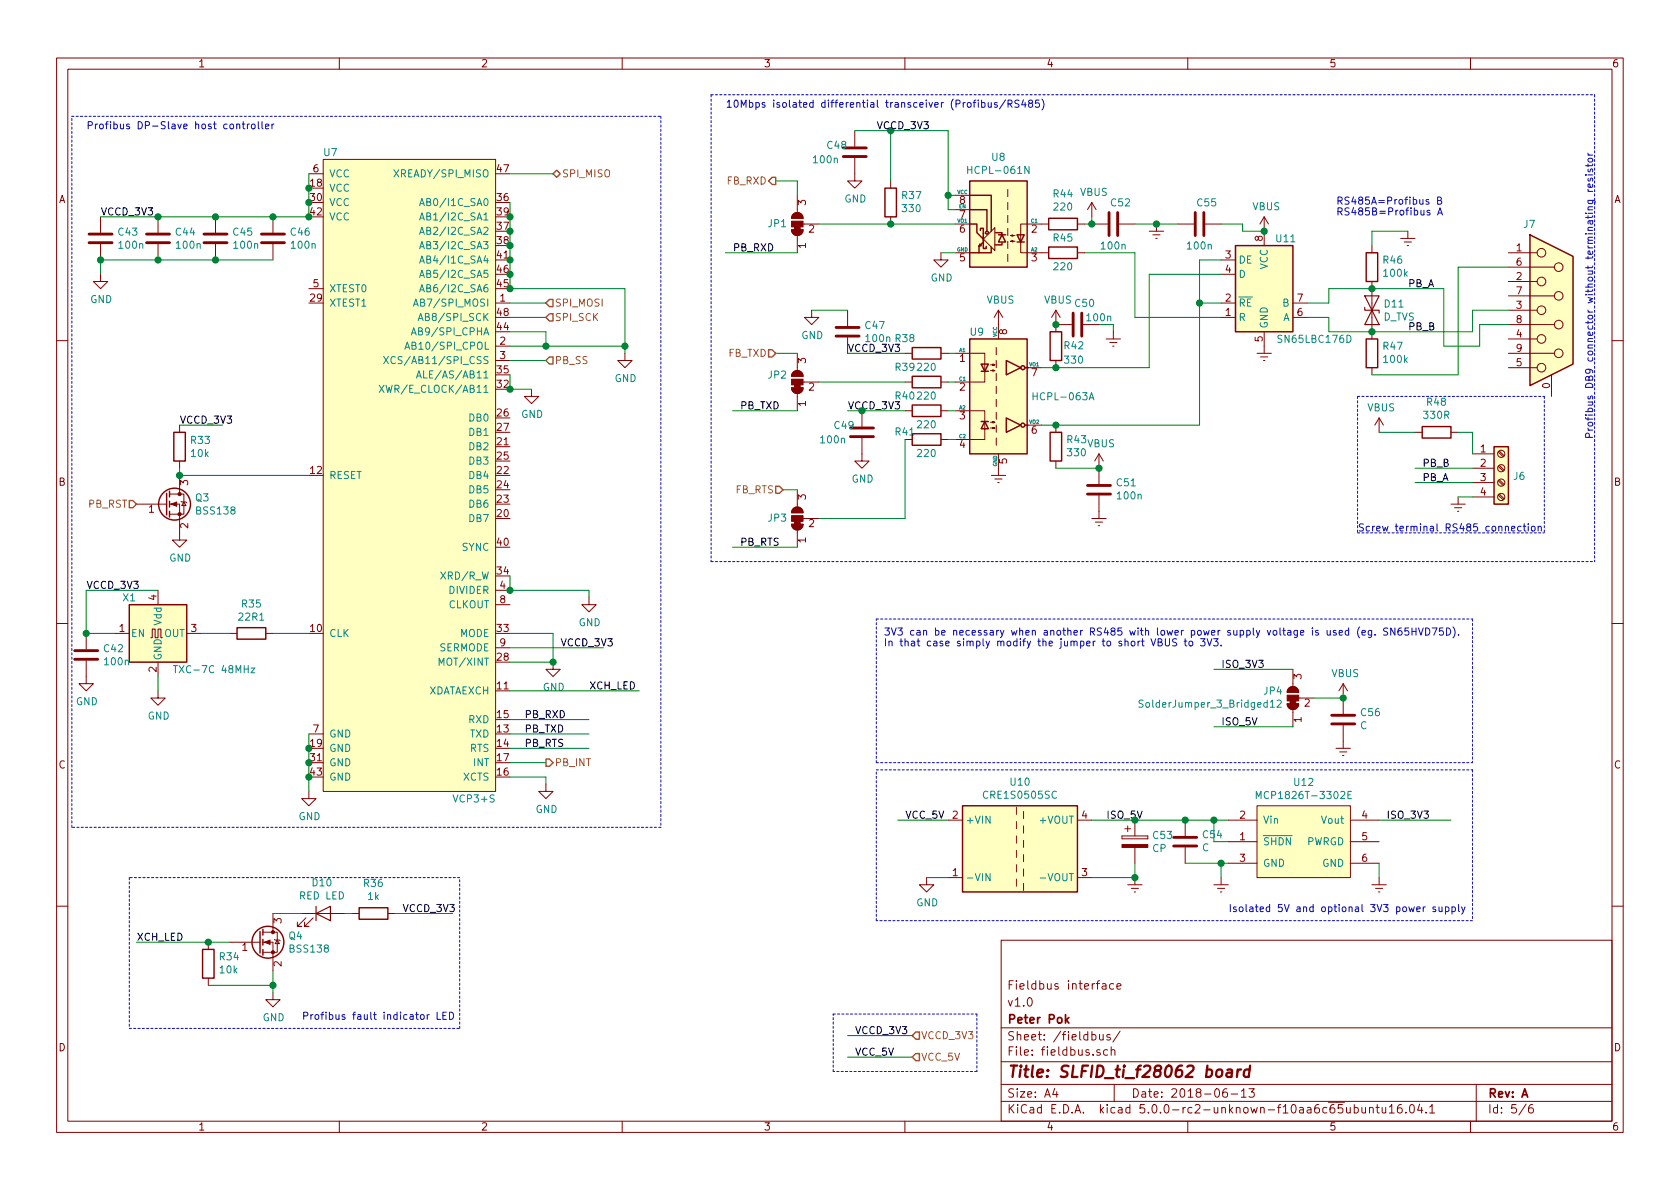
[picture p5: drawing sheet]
EESchema Schematic File Version 4
LIBS:slfid_ti_f28062-cache
EELAYER 26 0
EELAYER END
$Descr A4 11693 8268
encoding utf-8
Sheet 5 6
Title "SLFID_ti_f28062 board"
Date "2018-06-13"
Rev "A"
Comp "Peter Pok"
Comment1 "v1.0"
Comment2 "Fieldbus interface"
Comment3 ""
Comment4 ""
$EndDescr
$Comp
L slfid:VCP3+S U7
U 1 1
P 2700 1800
F 0 "U7" H 2300 2550 50  0000 C CNN
F 1 "VCP3+S" H 3300 -1950 50  0000 C CNN
F 2 "" H 2700 1800 50  0001 C CNN
F 3 "https://procentec.com/media/2221/vpc3pluss_user-manual.pdf" H 2700 1800 50  0001 C CNN
	1    2700 1800
	1    0    0    -1  
$EndComp
$Comp
L Isolator:HCPL-063A U9
U 1 1
P 6950 2750
F 0 "U9" H 6800 3200 50  0000 C CNN
F 1 "HCPL-063A" H 7400 2750 50  0000 C CNN
F 2 "Package_SO:SOIC-8_3.9x4.9mm_P1.27mm" H 6950 2050 50  0001 C CNN
F 3 "http://docs.avagotech.com/docs/AV02-0391EN" H 6100 3350 50  0001 C CNN
	1    6950 2750
	1    0    0    -1  
$EndComp
$Comp
L Isolator:HCPL-061N U8
U 1 1
P 6950 1550
F 0 "U8" H 6950 2017 50  0000 C CNN
F 1 "HCPL-061N" H 6950 1926 50  0000 C CNN
F 2 "Package_SO:SOIC-8_3.9x4.9mm_P1.27mm" H 6950 1050 50  0001 C CNN
F 3 "http://docs.avagotech.com/docs/AV02-0391EN" H 6100 2150 50  0001 C CNN
	1    6950 1550
	-1   0    0    -1  
$EndComp
$Comp
L Interface_UART:SN65LBC176D U11
U 1 1
P 8800 2000
F 0 "U11" H 8950 2350 50  0000 C CNN
F 1 "SN65LBC176D" H 9150 1650 50  0000 C CNN
F 2 "Package_SO:SOIC-8_3.9x4.9mm_P1.27mm" H 8800 1500 50  0001 C CNN
F 3 "http://www.ti.com/lit/ds/symlink/sn75lbc176.pdf" H 10400 1800 50  0001 C CNN
	1    8800 2000
	1    0    0    -1  
$EndComp
$Comp
L Jumper:SolderJumper_3_Bridged12 JP1
U 1 1
P 5550 1550
F 0 "JP1" V 5550 1618 50  0000 L CNN
F 1 "SolderJumper_3_Bridged12" V 5505 1618 50  0001 L CNN
F 2 "" H 5550 1550 50  0001 C CNN
F 3 "~" H 5550 1550 50  0001 C CNN
	1    5550 1550
	0    -1   -1   0   
$EndComp
$Comp
L Jumper:SolderJumper_3_Bridged12 JP2
U 1 1
P 5550 2650
F 0 "JP2" V 5596 2718 50  0000 L CNN
F 1 "SolderJumper_3_Bridged12" V 5250 2450 50  0001 L CNN
F 2 "" H 5550 2650 50  0001 C CNN
F 3 "~" H 5550 2650 50  0001 C CNN
	1    5550 2650
	0    -1   -1   0   
$EndComp
$Comp
L Jumper:SolderJumper_3_Bridged12 JP3
U 1 1
P 5550 3600
F 0 "JP3" V 5550 3668 50  0000 L CNN
F 1 "SolderJumper_3_Bridged12" V 5505 3668 50  0001 L CNN
F 2 "" H 5550 3600 50  0001 C CNN
F 3 "~" H 5550 3600 50  0001 C CNN
	1    5550 3600
	0    -1   -1   0   
$EndComp
Text Notes 5050 750  0    50   ~ 0
10Mbps isolated differential transceiver (Profibus/RS485)
$Comp
L Regulator_Switching:CRE1S0505SC U10
U 1 1
P 7100 5900
F 0 "U10" H 7100 6367 50  0000 C CNN
F 1 "CRE1S0505SC" H 7100 6276 50  0000 C CNN
F 2 "Converter_DCDC:Converter_DCDC_muRata_CRE1xxxxxxSC_THT" H 7100 5500 50  0001 C CNN
F 3 "http://power.murata.com/datasheet?/data/power/ncl/kdc_cre1.pdf" H 7100 5400 50  0001 C CNN
	1    7100 5900
	1    0    0    -1  
$EndComp
$Comp
L Oscillator:TXC-7C X1
U 1 1
P 1100 4400
F 0 "X1" H 850 4650 50  0000 L CNN
F 1 "TXC-7C 48MHz" H 1200 4150 50  0000 L CNN
F 2 "Oscillator:Oscillator_SMD_TXC_7C-4Pin_5.0x3.2mm" H 1800 4050 50  0001 C CNN
F 3 "http://www.txccorp.com/download/products/osc/7C_o.pdf" H 1000 4400 50  0001 C CNN
	1    1100 4400
	1    0    0    -1  
$EndComp
$Comp
L Device:R R35
U 1 1
P 1750 4400
F 0 "R35" V 1543 4400 50  0000 C CNN
F 1 "22R1" V 1634 4400 50  0000 C CNN
F 2 "" V 1680 4400 50  0001 C CNN
F 3 "~" H 1750 4400 50  0001 C CNN
	1    1750 4400
	0    1    1    0   
$EndComp
$Comp
L Device:C C42
U 1 1
P 600 4550
F 0 "C42" H 715 4596 50  0000 L CNN
F 1 "100n" H 715 4505 50  0000 L CNN
F 2 "" H 638 4400 50  0001 C CNN
F 3 "~" H 600 4550 50  0001 C CNN
	1    600  4550
	1    0    0    -1  
$EndComp
$Comp
L power:GND #PWR046
U 1 1
P 1100 4800
F 0 "#PWR046" H 1100 4550 50  0001 C CNN
F 1 "GND" H 1105 4627 50  0000 C CNN
F 2 "" H 1100 4800 50  0001 C CNN
F 3 "" H 1100 4800 50  0001 C CNN
	1    1100 4800
	1    0    0    -1  
$EndComp
$Comp
L power:GND #PWR049
U 1 1
P 2150 5500
F 0 "#PWR049" H 2150 5250 50  0001 C CNN
F 1 "GND" H 2155 5327 50  0000 C CNN
F 2 "" H 2150 5500 50  0001 C CNN
F 3 "" H 2150 5500 50  0001 C CNN
	1    2150 5500
	1    0    0    -1  
$EndComp
Text HLabel 6350 7200 2    50   Input ~ 0
VCCD_3V3
Text HLabel 6350 7350 2    50   Input ~ 0
VCC_5V
Wire Wire Line
	6350 7200 5900 7200
Wire Wire Line
	6350 7350 5900 7350
Text Label 5950 7200 0    50   ~ 0
VCCD_3V3
Text Label 5950 7350 0    50   ~ 0
VCC_5V
$Comp
L Transistor_FET:BSS138 Q3
U 1 1
P 1150 3500
F 0 "Q3" H 1355 3546 50  0000 L CNN
F 1 "BSS138" H 1355 3455 50  0000 L CNN
F 2 "Package_TO_SOT_SMD:SOT-23" H 1350 3425 50  0001 L CIN
F 3 "https://www.fairchildsemi.com/datasheets/BS/BSS138.pdf" H 1150 3500 50  0001 L CNN
	1    1150 3500
	1    0    0    -1  
$EndComp
$Comp
L Device:R R33
U 1 1
P 1250 3100
F 0 "R33" H 1320 3146 50  0000 L CNN
F 1 "10k" H 1320 3055 50  0000 L CNN
F 2 "" V 1180 3100 50  0001 C CNN
F 3 "~" H 1250 3100 50  0001 C CNN
	1    1250 3100
	1    0    0    -1  
$EndComp
$Comp
L Device:C C46
U 1 1
P 1900 1650
F 0 "C46" H 2015 1696 50  0000 L CNN
F 1 "100n" H 2015 1605 50  0000 L CNN
F 2 "" H 1938 1500 50  0001 C CNN
F 3 "~" H 1900 1650 50  0001 C CNN
	1    1900 1650
	1    0    0    -1  
$EndComp
$Comp
L Device:C C45
U 1 1
P 1500 1650
F 0 "C45" H 1615 1696 50  0000 L CNN
F 1 "100n" H 1615 1605 50  0000 L CNN
F 2 "" H 1538 1500 50  0001 C CNN
F 3 "~" H 1500 1650 50  0001 C CNN
	1    1500 1650
	1    0    0    -1  
$EndComp
$Comp
L Device:C C44
U 1 1
P 1100 1650
F 0 "C44" H 1215 1696 50  0000 L CNN
F 1 "100n" H 1215 1605 50  0000 L CNN
F 2 "" H 1138 1500 50  0001 C CNN
F 3 "~" H 1100 1650 50  0001 C CNN
	1    1100 1650
	1    0    0    -1  
$EndComp
$Comp
L Device:C C43
U 1 1
P 700 1650
F 0 "C43" H 815 1696 50  0000 L CNN
F 1 "100n" H 815 1605 50  0000 L CNN
F 2 "" H 738 1500 50  0001 C CNN
F 3 "~" H 700 1650 50  0001 C CNN
	1    700  1650
	1    0    0    -1  
$EndComp
Wire Wire Line
	2150 1200 2150 1300
Connection ~ 2150 1300
Wire Wire Line
	2150 1300 2150 1400
Connection ~ 2150 1400
Wire Wire Line
	2150 1400 2150 1500
Wire Wire Line
	1500 1500 1900 1500
Wire Wire Line
	1500 1800 1900 1800
Connection ~ 1500 1500
Connection ~ 1500 1800
Wire Wire Line
	1100 1800 1500 1800
Wire Wire Line
	1100 1500 1500 1500
Connection ~ 1100 1500
Connection ~ 1100 1800
Wire Wire Line
	700  1800 1100 1800
Wire Wire Line
	700  1500 1100 1500
Wire Wire Line
	1900 1500 2150 1500
Connection ~ 1900 1500
Connection ~ 2150 1500
Wire Wire Line
	700  1800 700  1900
Connection ~ 700  1800
Text Label 700  1500 0    50   ~ 0
VCCD_3V3
$Comp
L power:GND #PWR045
U 1 1
P 700 1900
F 0 "#PWR045" H 700 1650 50  0001 C CNN
F 1 "GND" H 705 1727 50  0000 C CNN
F 2 "" H 700 1900 50  0001 C CNN
F 3 "" H 700 1900 50  0001 C CNN
	1    700  1900
	1    0    0    -1  
$EndComp
$Comp
L power:GND #PWR047
U 1 1
P 1250 3700
F 0 "#PWR047" H 1250 3450 50  0001 C CNN
F 1 "GND" H 1255 3527 50  0000 C CNN
F 2 "" H 1250 3700 50  0001 C CNN
F 3 "" H 1250 3700 50  0001 C CNN
	1    1250 3700
	1    0    0    -1  
$EndComp
Wire Wire Line
	1250 3250 1250 3300
Wire Wire Line
	1250 2950 1550 2950
Text Label 1250 2950 0    50   ~ 0
VCCD_3V3
Text HLabel 950  3500 0    50   Input ~ 0
PB_RST
Wire Wire Line
	600  4400 800  4400
Wire Wire Line
	600  4400 600  4100
Wire Wire Line
	600  4100 1100 4100
Connection ~ 600  4400
Wire Wire Line
	1100 4700 1100 4800
Text Label 600  4100 0    50   ~ 0
VCCD_3V3
$Comp
L power:GND #PWR044
U 1 1
P 600 4700
F 0 "#PWR044" H 600 4450 50  0001 C CNN
F 1 "GND" H 605 4527 50  0000 C CNN
F 2 "" H 600 4700 50  0001 C CNN
F 3 "" H 600 4700 50  0001 C CNN
	1    600  4700
	1    0    0    -1  
$EndComp
Wire Wire Line
	1400 4400 1600 4400
Wire Wire Line
	1900 4400 2150 4400
Wire Wire Line
	1250 3300 2150 3300
Connection ~ 1250 3300
Wire Wire Line
	2150 5100 2150 5200
Connection ~ 2150 5200
Wire Wire Line
	2150 5200 2150 5300
Connection ~ 2150 5300
Wire Wire Line
	2150 5300 2150 5400
Connection ~ 2150 5400
Wire Wire Line
	2150 5400 2150 5500
Wire Wire Line
	6650 1350 6600 1350
Wire Wire Line
	6600 1350 6600 900 
$Comp
L Device:C C48
U 1 1
P 5950 1050
F 0 "C48" H 5750 1100 50  0000 L CNN
F 1 "100n" H 5650 1000 50  0000 L CNN
F 2 "" H 5988 900 50  0001 C CNN
F 3 "~" H 5950 1050 50  0001 C CNN
	1    5950 1050
	1    0    0    -1  
$EndComp
$Comp
L Device:R R37
U 1 1
P 6200 1400
F 0 "R37" H 6130 1354 50  0000 R CNN
F 1 "330" H 6130 1445 50  0000 R CNN
F 2 "" V 6130 1400 50  0001 C CNN
F 3 "~" H 6200 1400 50  0001 C CNN
	1    6200 1400
	-1   0    0    1   
$EndComp
$Comp
L power:GND #PWR059
U 1 1
P 6550 1750
F 0 "#PWR059" H 6550 1500 50  0001 C CNN
F 1 "GND" H 6555 1577 50  0000 C CNN
F 2 "" H 6550 1750 50  0001 C CNN
F 3 "" H 6550 1750 50  0001 C CNN
	1    6550 1750
	1    0    0    -1  
$EndComp
Wire Wire Line
	6650 1550 6200 1550
Wire Wire Line
	6200 1250 6200 900 
Wire Wire Line
	6200 900  6600 900 
Wire Wire Line
	6650 1450 6600 1450
Wire Wire Line
	6600 1450 6600 1350
Connection ~ 6600 1350
Wire Wire Line
	6550 1750 6650 1750
Wire Wire Line
	5950 900  6200 900 
Connection ~ 6200 900 
Text Label 6100 900  0    50   ~ 0
VCCD_3V3
$Comp
L power:GND #PWR056
U 1 1
P 5950 1200
F 0 "#PWR056" H 5950 950 50  0001 C CNN
F 1 "GND" H 5955 1027 50  0000 C CNN
F 2 "" H 5950 1200 50  0001 C CNN
F 3 "" H 5950 1200 50  0001 C CNN
	1    5950 1200
	1    0    0    -1  
$EndComp
Wire Wire Line
	6200 1550 5700 1550
Connection ~ 6200 1550
Wire Wire Line
	8500 2200 7900 2200
$Comp
L power:GND #PWR058
U 1 1
P 6450 6100
F 0 "#PWR058" H 6450 5850 50  0001 C CNN
F 1 "GND" H 6455 5927 50  0000 C CNN
F 2 "" H 6450 6100 50  0001 C CNN
F 3 "" H 6450 6100 50  0001 C CNN
	1    6450 6100
	1    0    0    -1  
$EndComp
Wire Wire Line
	6450 6100 6600 6100
Wire Wire Line
	6600 5700 6250 5700
Text Label 6300 5700 0    50   ~ 0
VCC_5V
Wire Wire Line
	7600 6100 7900 6100
Text Label 7700 5700 0    50   ~ 0
ISO_5V
$Comp
L Device:R R41
U 1 1
P 6450 3050
F 0 "R41" V 6500 3200 50  0000 C CNN
F 1 "220" V 6350 3050 50  0000 C CNN
F 2 "" V 6380 3050 50  0001 C CNN
F 3 "~" H 6450 3050 50  0001 C CNN
	1    6450 3050
	0    -1   -1   0   
$EndComp
Wire Wire Line
	6600 2450 6650 2450
Wire Wire Line
	6600 2650 6650 2650
Wire Wire Line
	6600 2850 6650 2850
Wire Wire Line
	6600 3050 6650 3050
Wire Wire Line
	6300 3050 6300 3600
Wire Wire Line
	6300 3600 5700 3600
Wire Wire Line
	6300 2650 5700 2650
Wire Wire Line
	6300 2850 6000 2850
Wire Wire Line
	6300 2450 5900 2450
Text Label 5900 2450 0    50   ~ 0
VCCD_3V3
Text Label 5900 2850 0    50   ~ 0
VCCD_3V3
$Comp
L Device:C C49
U 1 1
P 6000 3000
F 0 "C49" H 5800 3050 50  0000 L CNN
F 1 "100n" H 5700 2950 50  0000 L CNN
F 2 "" H 6038 2850 50  0001 C CNN
F 3 "~" H 6000 3000 50  0001 C CNN
	1    6000 3000
	1    0    0    -1  
$EndComp
Connection ~ 6000 2850
Wire Wire Line
	6000 2850 5900 2850
$Comp
L power:GND #PWR057
U 1 1
P 6000 3150
F 0 "#PWR057" H 6000 2900 50  0001 C CNN
F 1 "GND" H 6005 2977 50  0000 C CNN
F 2 "" H 6000 3150 50  0001 C CNN
F 3 "" H 6000 3150 50  0001 C CNN
	1    6000 3150
	1    0    0    -1  
$EndComp
$Comp
L Device:C C47
U 1 1
P 5900 2300
F 0 "C47" H 6015 2346 50  0000 L CNN
F 1 "100n" H 6015 2255 50  0000 L CNN
F 2 "" H 5938 2150 50  0001 C CNN
F 3 "~" H 5900 2300 50  0001 C CNN
	1    5900 2300
	1    0    0    -1  
$EndComp
$Comp
L power:GND #PWR055
U 1 1
P 5650 2150
F 0 "#PWR055" H 5650 1900 50  0001 C CNN
F 1 "GND" H 5655 1977 50  0000 C CNN
F 2 "" H 5650 2150 50  0001 C CNN
F 3 "" H 5650 2150 50  0001 C CNN
	1    5650 2150
	1    0    0    -1  
$EndComp
Wire Wire Line
	5650 2150 5900 2150
Wire Wire Line
	8500 1800 8350 1800
Wire Wire Line
	8350 1800 8350 2100
Wire Wire Line
	8350 2100 8500 2100
Wire Wire Line
	8000 2550 8000 1900
Wire Wire Line
	8000 1900 8500 1900
Wire Wire Line
	8350 2100 8350 2950
Connection ~ 8350 2100
$Comp
L power:VBUS #PWR062
U 1 1
P 7350 2250
F 0 "#PWR062" H 7350 2100 50  0001 C CNN
F 1 "VBUS" H 7365 2423 50  0000 C CNN
F 2 "" H 7350 2250 50  0001 C CNN
F 3 "" H 7350 2250 50  0001 C CNN
	1    7350 2250
	1    0    0    -1  
$EndComp
$Comp
L power:VBUS #PWR072
U 1 1
P 9350 4850
F 0 "#PWR072" H 9350 4700 50  0001 C CNN
F 1 "VBUS" H 9365 5023 50  0000 C CNN
F 2 "" H 9350 4850 50  0001 C CNN
F 3 "" H 9350 4850 50  0001 C CNN
	1    9350 4850
	1    0    0    -1  
$EndComp
$Comp
L power:VBUS #PWR064
U 1 1
P 7650 3250
F 0 "#PWR064" H 7650 3100 50  0001 C CNN
F 1 "VBUS" H 7665 3423 50  0000 C CNN
F 2 "" H 7650 3250 50  0001 C CNN
F 3 "" H 7650 3250 50  0001 C CNN
	1    7650 3250
	1    0    0    -1  
$EndComp
$Comp
L power:VBUS #PWR063
U 1 1
P 7600 1500
F 0 "#PWR063" H 7600 1350 50  0001 C CNN
F 1 "VBUS" H 7615 1673 50  0000 C CNN
F 2 "" H 7600 1500 50  0001 C CNN
F 3 "" H 7600 1500 50  0001 C CNN
	1    7600 1500
	1    0    0    -1  
$EndComp
Wire Wire Line
	7550 1550 7600 1550
Wire Wire Line
	7600 1550 7600 1500
$Comp
L Device:C C52
U 1 1
P 7750 1550
F 0 "C52" V 7600 1600 50  0000 C CNN
F 1 "100n" V 7900 1550 50  0000 C CNN
F 2 "" H 7788 1400 50  0001 C CNN
F 3 "~" H 7750 1550 50  0001 C CNN
	1    7750 1550
	0    1    1    0   
$EndComp
Connection ~ 7600 1550
Wire Wire Line
	7550 1750 7900 1750
Wire Wire Line
	7900 1750 7900 2200
Wire Wire Line
	7900 1550 8050 1550
Wire Wire Line
	7350 3250 7650 3250
$Comp
L Device:C C50
U 1 1
P 7500 2250
F 0 "C50" V 7350 2300 50  0000 C CNN
F 1 "100n" V 7450 2400 50  0000 C CNN
F 2 "" H 7538 2100 50  0001 C CNN
F 3 "~" H 7500 2250 50  0001 C CNN
	1    7500 2250
	0    1    1    0   
$EndComp
Wire Wire Line
	7650 2250 7750 2250
Wire Wire Line
	7750 2250 7750 2300
$Comp
L Device:C C51
U 1 1
P 7650 3400
F 0 "C51" H 7535 3354 50  0000 R CNN
F 1 "100n" H 7535 3445 50  0000 R CNN
F 2 "" H 7688 3250 50  0001 C CNN
F 3 "~" H 7650 3400 50  0001 C CNN
	1    7650 3400
	-1   0    0    1   
$EndComp
Connection ~ 7650 3250
$Comp
L power:Earth #PWR067
U 1 1
P 7900 6100
F 0 "#PWR067" H 7900 5850 50  0001 C CNN
F 1 "Earth" H 7900 5950 50  0001 C CNN
F 2 "" H 7900 6100 50  0001 C CNN
F 3 "~" H 7900 6100 50  0001 C CNN
	1    7900 6100
	1    0    0    -1  
$EndComp
$Comp
L power:Earth #PWR065
U 1 1
P 7650 3550
F 0 "#PWR065" H 7650 3300 50  0001 C CNN
F 1 "Earth" H 7650 3400 50  0001 C CNN
F 2 "" H 7650 3550 50  0001 C CNN
F 3 "~" H 7650 3550 50  0001 C CNN
	1    7650 3550
	1    0    0    -1  
$EndComp
$Comp
L power:Earth #PWR071
U 1 1
P 8800 2400
F 0 "#PWR071" H 8800 2150 50  0001 C CNN
F 1 "Earth" H 8800 2250 50  0001 C CNN
F 2 "" H 8800 2400 50  0001 C CNN
F 3 "~" H 8800 2400 50  0001 C CNN
	1    8800 2400
	1    0    0    -1  
$EndComp
$Comp
L power:Earth #PWR068
U 1 1
P 8050 1550
F 0 "#PWR068" H 8050 1300 50  0001 C CNN
F 1 "Earth" H 8050 1400 50  0001 C CNN
F 2 "" H 8050 1550 50  0001 C CNN
F 3 "~" H 8050 1550 50  0001 C CNN
	1    8050 1550
	1    0    0    -1  
$EndComp
$Comp
L power:Earth #PWR066
U 1 1
P 7750 2300
F 0 "#PWR066" H 7750 2050 50  0001 C CNN
F 1 "Earth" H 7750 2150 50  0001 C CNN
F 2 "" H 7750 2300 50  0001 C CNN
F 3 "~" H 7750 2300 50  0001 C CNN
	1    7750 2300
	1    0    0    -1  
$EndComp
Wire Wire Line
	3550 5200 4100 5200
Wire Wire Line
	3550 5100 4100 5100
Wire Wire Line
	5100 2850 5550 2850
Wire Wire Line
	3550 5000 4100 5000
Wire Wire Line
	5050 1750 5550 1750
$Comp
L Device:R R40
U 1 1
P 6450 2850
F 0 "R40" V 6550 3000 50  0000 C CNN
F 1 "220" V 6350 2850 50  0000 C CNN
F 2 "" V 6380 2850 50  0001 C CNN
F 3 "~" H 6450 2850 50  0001 C CNN
	1    6450 2850
	0    -1   -1   0   
$EndComp
$Comp
L Device:R R39
U 1 1
P 6450 2650
F 0 "R39" V 6550 2800 50  0000 C CNN
F 1 "220" V 6350 2650 50  0000 C CNN
F 2 "" V 6380 2650 50  0001 C CNN
F 3 "~" H 6450 2650 50  0001 C CNN
	1    6450 2650
	0    -1   -1   0   
$EndComp
$Comp
L Device:R R38
U 1 1
P 6450 2450
F 0 "R38" V 6550 2600 50  0000 C CNN
F 1 "220" V 6350 2450 50  0000 C CNN
F 2 "" V 6380 2450 50  0001 C CNN
F 3 "~" H 6450 2450 50  0001 C CNN
	1    6450 2450
	0    -1   -1   0   
$EndComp
$Comp
L Device:R R44
U 1 1
P 7400 1550
F 0 "R44" V 7607 1550 50  0000 C CNN
F 1 "220" V 7516 1550 50  0000 C CNN
F 2 "" V 7330 1550 50  0001 C CNN
F 3 "~" H 7400 1550 50  0001 C CNN
	1    7400 1550
	0    -1   -1   0   
$EndComp
$Comp
L Device:R R45
U 1 1
P 7400 1750
F 0 "R45" V 7500 1750 50  0000 C CNN
F 1 "220" V 7300 1750 50  0000 C CNN
F 2 "" V 7330 1750 50  0001 C CNN
F 3 "~" H 7400 1750 50  0001 C CNN
	1    7400 1750
	0    -1   -1   0   
$EndComp
Wire Wire Line
	7250 2550 7350 2550
Wire Wire Line
	7250 2950 7350 2950
$Comp
L Device:R R42
U 1 1
P 7350 2400
F 0 "R42" H 7300 2400 50  0000 R CNN
F 1 "330" H 7300 2500 50  0000 R CNN
F 2 "" V 7280 2400 50  0001 C CNN
F 3 "~" H 7350 2400 50  0001 C CNN
	1    7350 2400
	-1   0    0    1   
$EndComp
Connection ~ 7350 2550
Wire Wire Line
	7350 2550 8000 2550
Connection ~ 7350 2250
$Comp
L Device:R R43
U 1 1
P 7350 3100
F 0 "R43" H 7280 3054 50  0000 R CNN
F 1 "330" H 7280 3145 50  0000 R CNN
F 2 "" V 7280 3100 50  0001 C CNN
F 3 "~" H 7350 3100 50  0001 C CNN
	1    7350 3100
	-1   0    0    1   
$EndComp
Connection ~ 7350 2950
Wire Wire Line
	7350 2950 8350 2950
$Comp
L power:VBUS #PWR070
U 1 1
P 8800 1600
F 0 "#PWR070" H 8800 1450 50  0001 C CNN
F 1 "VBUS" H 8815 1773 50  0000 C CNN
F 2 "" H 8800 1600 50  0001 C CNN
F 3 "" H 8800 1600 50  0001 C CNN
	1    8800 1600
	1    0    0    -1  
$EndComp
Wire Wire Line
	5550 1350 5550 1250
Wire Wire Line
	5550 1250 5400 1250
Wire Wire Line
	5550 2450 5400 2450
Wire Wire Line
	5550 3400 5450 3400
Text HLabel 5450 3400 0    50   Input ~ 0
FB_RTS
Text HLabel 5400 2450 0    50   Input ~ 0
FB_TXD
Text HLabel 5400 1250 0    50   Output ~ 0
FB_RXD
Text Label 3650 5200 0    50   ~ 0
PB_RTS
Text Label 3650 5100 0    50   ~ 0
PB_TXD
Text Label 3650 5000 0    50   ~ 0
PB_RXD
$Comp
L power:Earth #PWR061
U 1 1
P 6950 3250
F 0 "#PWR061" H 6950 3000 50  0001 C CNN
F 1 "Earth" H 6950 3100 50  0001 C CNN
F 2 "" H 6950 3250 50  0001 C CNN
F 3 "~" H 6950 3250 50  0001 C CNN
	1    6950 3250
	1    0    0    -1  
$EndComp
$Comp
L power:VBUS #PWR060
U 1 1
P 6950 2250
F 0 "#PWR060" H 6950 2100 50  0001 C CNN
F 1 "VBUS" H 6965 2423 50  0000 C CNN
F 2 "" H 6950 2250 50  0001 C CNN
F 3 "" H 6950 2250 50  0001 C CNN
	1    6950 2250
	1    0    0    -1  
$EndComp
$Comp
L Device:D_TVS D11
U 1 1
P 9550 2150
F 0 "D11" V 9504 2229 50  0000 L CNN
F 1 "D_TVS" V 9595 2229 50  0000 L CNN
F 2 "" H 9550 2150 50  0001 C CNN
F 3 "~" H 9550 2150 50  0001 C CNN
	1    9550 2150
	0    1    1    0   
$EndComp
Wire Wire Line
	9100 2100 9250 2100
Wire Wire Line
	9250 2100 9250 2000
Wire Wire Line
	9250 2000 9550 2000
Wire Wire Line
	9550 2300 9250 2300
Wire Wire Line
	9250 2300 9250 2200
Wire Wire Line
	9250 2200 9100 2200
$Comp
L Device:R R46
U 1 1
P 9550 1850
F 0 "R46" H 9480 1804 50  0000 R CNN
F 1 "100k" H 9480 1895 50  0000 R CNN
F 2 "" V 9480 1850 50  0001 C CNN
F 3 "~" H 9550 1850 50  0001 C CNN
	1    9550 1850
	-1   0    0    1   
$EndComp
Connection ~ 9550 2000
$Comp
L Device:R R47
U 1 1
P 9550 2450
F 0 "R47" H 9480 2404 50  0000 R CNN
F 1 "100k" H 9480 2495 50  0000 R CNN
F 2 "" V 9480 2450 50  0001 C CNN
F 3 "~" H 9550 2450 50  0001 C CNN
	1    9550 2450
	-1   0    0    1   
$EndComp
Connection ~ 9550 2300
$Comp
L Connector:DB9_Female_MountingHoles J7
U 1 1
P 10800 2150
F 0 "J7" H 10600 2750 50  0000 L CNN
F 1 "DB9_Female_MountingHoles" H 9950 1400 50  0001 L CNN
F 2 "" H 10800 2150 50  0001 C CNN
F 3 " ~" H 10800 2150 50  0001 C CNN
	1    10800 2150
	1    0    0    -1  
$EndComp
Wire Wire Line
	9550 2300 10250 2300
Wire Wire Line
	10250 2300 10250 2150
Wire Wire Line
	10250 2150 10500 2150
Wire Wire Line
	9550 2000 10050 2000
Wire Wire Line
	10050 2000 10050 2400
Wire Wire Line
	10050 2400 10300 2400
Wire Wire Line
	10300 2400 10300 2250
Wire Wire Line
	10300 2250 10500 2250
Text Label 9800 2000 0    50   ~ 0
PB_A
Text Label 9800 2300 0    50   ~ 0
PB_B
$Comp
L power:Earth #PWR076
U 1 1
P 9800 1600
F 0 "#PWR076" H 9800 1350 50  0001 C CNN
F 1 "Earth" H 9800 1450 50  0001 C CNN
F 2 "" H 9800 1600 50  0001 C CNN
F 3 "~" H 9800 1600 50  0001 C CNN
	1    9800 1600
	1    0    0    -1  
$EndComp
Wire Wire Line
	9550 1700 9550 1600
Wire Wire Line
	9550 1600 9800 1600
Wire Wire Line
	9550 2600 10150 2600
Wire Wire Line
	10150 2600 10150 1850
Wire Wire Line
	10150 1850 10500 1850
$Comp
L slfid:MCP1826T-3302E U12
U 1 1
P 9050 5850
F 0 "U12" H 9075 6265 50  0000 C CNN
F 1 "MCP1826T-3302E" H 9075 6174 50  0000 C CNN
F 2 "" H 8900 5900 50  0001 C CNN
F 3 "http://www.farnell.com/datasheets/1769092.pdf?_ga=2.37028192.1302238087.1528717956-1351822774.1528717956" H 8900 5900 50  0001 C CNN
	1    9050 5850
	1    0    0    -1  
$EndComp
Wire Wire Line
	7600 5700 7900 5700
$Comp
L power:Earth #PWR069
U 1 1
P 8500 6100
F 0 "#PWR069" H 8500 5850 50  0001 C CNN
F 1 "Earth" H 8500 5950 50  0001 C CNN
F 2 "" H 8500 6100 50  0001 C CNN
F 3 "~" H 8500 6100 50  0001 C CNN
	1    8500 6100
	1    0    0    -1  
$EndComp
Wire Wire Line
	8500 6100 8500 6000
Wire Wire Line
	8500 6000 8550 6000
Wire Wire Line
	8550 5850 8450 5850
Wire Wire Line
	8450 5850 8450 5700
Connection ~ 8450 5700
Wire Wire Line
	8450 5700 8550 5700
$Comp
L Device:C C54
U 1 1
P 8250 5850
F 0 "C54" H 8135 5804 50  0000 R CNN
F 1 "C" H 8135 5895 50  0000 R CNN
F 2 "" H 8288 5700 50  0001 C CNN
F 3 "~" H 8250 5850 50  0001 C CNN
	1    8250 5850
	-1   0    0    1   
$EndComp
Connection ~ 8250 5700
Wire Wire Line
	8250 5700 8450 5700
$Comp
L Device:CP C53
U 1 1
P 7900 5850
F 0 "C53" H 8018 5896 50  0000 L CNN
F 1 "CP" H 8018 5805 50  0000 L CNN
F 2 "" H 7938 5700 50  0001 C CNN
F 3 "~" H 7900 5850 50  0001 C CNN
	1    7900 5850
	1    0    0    -1  
$EndComp
Connection ~ 7900 5700
Wire Wire Line
	7900 6000 7900 6100
Wire Wire Line
	7900 5700 8250 5700
Connection ~ 7900 6100
Wire Wire Line
	8250 6000 8500 6000
Connection ~ 8500 6000
$Comp
L power:Earth #PWR075
U 1 1
P 9600 6100
F 0 "#PWR075" H 9600 5850 50  0001 C CNN
F 1 "Earth" H 9600 5950 50  0001 C CNN
F 2 "" H 9600 6100 50  0001 C CNN
F 3 "~" H 9600 6100 50  0001 C CNN
	1    9600 6100
	1    0    0    -1  
$EndComp
Wire Wire Line
	9600 6100 9600 6000
Wire Wire Line
	9600 5700 10100 5700
Text Label 9650 5700 0    50   ~ 0
ISO_3V3
$Comp
L Jumper:SolderJumper_3_Bridged12 JP4
U 1 1
P 9000 4850
F 0 "JP4" V 9046 4918 50  0000 L CNN
F 1 "SolderJumper_3_Bridged12" V 8955 4918 50  0000 L CNN
F 2 "" H 9000 4850 50  0001 C CNN
F 3 "~" H 9000 4850 50  0001 C CNN
	1    9000 4850
	0    -1   -1   0   
$EndComp
Wire Wire Line
	9000 5050 8450 5050
Wire Wire Line
	9000 4650 8450 4650
Text Label 8500 4650 0    50   ~ 0
ISO_3V3
Text Label 8500 5050 0    50   ~ 0
ISO_5V
Wire Wire Line
	9150 4850 9350 4850
$Comp
L Device:C C56
U 1 1
P 9350 5000
F 0 "C56" H 9235 4954 50  0000 R CNN
F 1 "C" H 9235 5045 50  0000 R CNN
F 2 "" H 9388 4850 50  0001 C CNN
F 3 "~" H 9350 5000 50  0001 C CNN
	1    9350 5000
	-1   0    0    1   
$EndComp
Connection ~ 9350 4850
$Comp
L power:Earth #PWR073
U 1 1
P 9350 5150
F 0 "#PWR073" H 9350 4900 50  0001 C CNN
F 1 "Earth" H 9350 5000 50  0001 C CNN
F 2 "" H 9350 5150 50  0001 C CNN
F 3 "~" H 9350 5150 50  0001 C CNN
	1    9350 5150
	1    0    0    -1  
$EndComp
Wire Wire Line
	3550 1200 3850 1200
Text HLabel 3850 1200 2    50   3State ~ 0
SPI_MISO
Wire Wire Line
	3550 2500 3800 2500
Wire Wire Line
	3550 2400 3800 2400
Wire Wire Line
	3550 2300 3800 2300
Wire Wire Line
	3800 2300 3800 2400
Wire Wire Line
	3800 2400 4350 2400
Wire Wire Line
	4350 2400 4350 2450
Connection ~ 3800 2400
$Comp
L power:GND #PWR054
U 1 1
P 4350 2450
F 0 "#PWR054" H 4350 2200 50  0001 C CNN
F 1 "GND" H 4355 2277 50  0000 C CNN
F 2 "" H 4350 2450 50  0001 C CNN
F 3 "" H 4350 2450 50  0001 C CNN
	1    4350 2450
	1    0    0    -1  
$EndComp
Wire Wire Line
	3550 2200 3800 2200
Wire Wire Line
	3550 2100 3800 2100
Wire Wire Line
	3550 1400 3550 1500
Connection ~ 3550 1500
Wire Wire Line
	3550 1500 3550 1600
Connection ~ 3550 1600
Wire Wire Line
	3550 1600 3550 1700
Connection ~ 3550 1700
Wire Wire Line
	3550 1700 3550 1800
Connection ~ 3550 1800
Wire Wire Line
	3550 1800 3550 1900
Connection ~ 3550 1900
Wire Wire Line
	3550 1900 3550 2000
Wire Wire Line
	3550 2000 4350 2000
Wire Wire Line
	4350 2000 4350 2400
Connection ~ 3550 2000
Connection ~ 4350 2400
Text HLabel 3800 2100 2    50   Input ~ 0
SPI_MOSI
Text HLabel 3800 2200 2    50   Input ~ 0
SPI_SCK
Text HLabel 3800 2500 2    50   Input ~ 0
PB_SS
Wire Wire Line
	3550 2600 3550 2700
$Comp
L power:GND #PWR050
U 1 1
P 3700 2700
F 0 "#PWR050" H 3700 2450 50  0001 C CNN
F 1 "GND" H 3705 2527 50  0000 C CNN
F 2 "" H 3700 2700 50  0001 C CNN
F 3 "" H 3700 2700 50  0001 C CNN
	1    3700 2700
	1    0    0    -1  
$EndComp
Wire Wire Line
	3550 2700 3700 2700
Connection ~ 3550 2700
Wire Wire Line
	3550 4000 3550 4100
Wire Wire Line
	3550 4100 4100 4100
Wire Wire Line
	4100 4100 4100 4150
Connection ~ 3550 4100
$Comp
L power:GND #PWR053
U 1 1
P 4100 4150
F 0 "#PWR053" H 4100 3900 50  0001 C CNN
F 1 "GND" H 4105 3977 50  0000 C CNN
F 2 "" H 4100 4150 50  0001 C CNN
F 3 "" H 4100 4150 50  0001 C CNN
	1    4100 4150
	1    0    0    -1  
$EndComp
Wire Wire Line
	3550 4400 3850 4400
Wire Wire Line
	3850 4400 3850 4600
Wire Wire Line
	3850 4600 3550 4600
$Comp
L power:GND #PWR052
U 1 1
P 3850 4600
F 0 "#PWR052" H 3850 4350 50  0001 C CNN
F 1 "GND" H 3855 4427 50  0000 C CNN
F 2 "" H 3850 4600 50  0001 C CNN
F 3 "" H 3850 4600 50  0001 C CNN
	1    3850 4600
	1    0    0    -1  
$EndComp
Connection ~ 3850 4600
Wire Wire Line
	3550 4500 4200 4500
Text Label 3900 4500 0    50   ~ 0
VCCD_3V3
Wire Wire Line
	3550 4800 4450 4800
Text Label 4100 4800 0    50   ~ 0
XCH_LED
Wire Wire Line
	3550 5400 3800 5400
Wire Wire Line
	3800 5400 3800 5450
$Comp
L power:GND #PWR051
U 1 1
P 3800 5450
F 0 "#PWR051" H 3800 5200 50  0001 C CNN
F 1 "GND" H 3805 5277 50  0000 C CNN
F 2 "" H 3800 5450 50  0001 C CNN
F 3 "" H 3800 5450 50  0001 C CNN
	1    3800 5450
	1    0    0    -1  
$EndComp
Wire Wire Line
	3550 5300 3800 5300
Text HLabel 3800 5300 2    50   Output ~ 0
PB_INT
Text Notes 9300 1500 0    50   ~ 0
RS485A=Profibus B\nRS485B=Profibus A
Wire Notes Line
	6100 5350 10250 5350
Wire Notes Line
	10250 5350 10250 6400
Wire Notes Line
	10250 6400 6100 6400
Wire Notes Line
	6100 6400 6100 5350
Text Notes 8550 6350 0    50   ~ 0
Isolated 5V and optional 3V3 power supply
Text Notes 6150 4500 0    50   ~ 0
3V3 can be necessary when another RS485 with lower power supply voltage is used (eg. SN65HVD75D).\nIn that case simply modify the jumper to short VBUS to 3V3.
Wire Wire Line
	5100 3800 5550 3800
Text Label 5100 1750 0    50   ~ 0
PB_RXD
Text Label 5150 2850 0    50   ~ 0
PB_TXD
Text Label 5150 3800 0    50   ~ 0
PB_RTS
Wire Notes Line
	4950 650  4950 3900
Wire Notes Line
	4950 3900 11100 3900
Wire Notes Line
	5800 7050 6800 7050
Wire Notes Line
	6800 7050 6800 7450
Wire Notes Line
	6800 7450 5800 7450
Wire Notes Line
	5800 7450 5800 7050
Wire Notes Line
	4950 650  11100 650 
Wire Notes Line
	11100 650  11100 3900
$Comp
L Device:C C55
U 1 1
P 8350 1550
F 0 "C55" V 8200 1600 50  0000 C CNN
F 1 "100n" V 8500 1550 50  0000 C CNN
F 2 "" H 8388 1400 50  0001 C CNN
F 3 "~" H 8350 1550 50  0001 C CNN
	1    8350 1550
	0    1    1    0   
$EndComp
Wire Wire Line
	8500 1550 8650 1550
Wire Wire Line
	8650 1550 8650 1600
Wire Wire Line
	8650 1600 8800 1600
Connection ~ 8800 1600
Wire Wire Line
	8200 1550 8050 1550
Connection ~ 8050 1550
Text Notes 11100 3050 1    50   ~ 0
Profibus DB9 connector without terminating resistor
Wire Notes Line
	4600 5750 500  5750
Wire Notes Line
	500  5750 500  800 
Wire Notes Line
	500  800  4600 800 
Wire Notes Line
	4600 800  4600 5750
Text Notes 600  900  0    50   ~ 0
Profibus DP-Slave host controller
Wire Notes Line
	10250 4300 10250 5300
Wire Notes Line
	6100 5300 6100 4300
Wire Notes Line
	6100 5300 10250 5300
Wire Notes Line
	6100 4300 10250 4300
$Comp
L Transistor_FET:BSS138 Q4
U 1 1
P 1800 6550
F 0 "Q4" H 2005 6596 50  0000 L CNN
F 1 "BSS138" H 2005 6505 50  0000 L CNN
F 2 "Package_TO_SOT_SMD:SOT-23" H 2000 6475 50  0001 L CIN
F 3 "https://www.fairchildsemi.com/datasheets/BS/BSS138.pdf" H 1800 6550 50  0001 L CNN
	1    1800 6550
	1    0    0    -1  
$EndComp
$Comp
L Device:R R34
U 1 1
P 1450 6700
F 0 "R34" H 1380 6654 50  0000 R CNN
F 1 "10k" H 1380 6745 50  0000 R CNN
F 2 "" V 1380 6700 50  0001 C CNN
F 3 "~" H 1450 6700 50  0001 C CNN
	1    1450 6700
	-1   0    0    1   
$EndComp
Wire Wire Line
	1900 6750 1900 6850
Wire Wire Line
	1900 6850 1450 6850
$Comp
L power:GND #PWR048
U 1 1
P 1900 6900
F 0 "#PWR048" H 1900 6650 50  0001 C CNN
F 1 "GND" H 1905 6727 50  0000 C CNN
F 2 "" H 1900 6900 50  0001 C CNN
F 3 "" H 1900 6900 50  0001 C CNN
	1    1900 6900
	1    0    0    -1  
$EndComp
Wire Wire Line
	1900 6850 1900 6900
Connection ~ 1900 6850
Wire Wire Line
	1600 6550 1450 6550
Connection ~ 1450 6550
Wire Wire Line
	1450 6550 950  6550
Text Label 950  6550 0    50   ~ 0
XCH_LED
$Comp
L Device:R R36
U 1 1
P 2600 6350
F 0 "R36" V 2807 6350 50  0000 C CNN
F 1 "1k" V 2716 6350 50  0000 C CNN
F 2 "" V 2530 6350 50  0001 C CNN
F 3 "~" H 2600 6350 50  0001 C CNN
	1    2600 6350
	0    -1   -1   0   
$EndComp
$Comp
L Device:LED D10
U 1 1
P 2250 6350
F 0 "D10" H 2241 6566 50  0000 C CNN
F 1 "RED LED" H 2241 6475 50  0000 C CNN
F 2 "" H 2250 6350 50  0001 C CNN
F 3 "~" H 2250 6350 50  0001 C CNN
	1    2250 6350
	1    0    0    -1  
$EndComp
Wire Wire Line
	1900 6350 2100 6350
Wire Wire Line
	2400 6350 2450 6350
Wire Wire Line
	2750 6350 3150 6350
Text Label 2800 6350 0    50   ~ 0
VCCD_3V3
Text Notes 2100 7100 0    50   ~ 0
Profibus fault indicator LED
Wire Notes Line
	900  6100 900  7150
Wire Notes Line
	900  7150 3200 7150
Wire Notes Line
	3200 7150 3200 6100
Wire Notes Line
	3200 6100 900  6100
$Comp
L Connector:Screw_Terminal_01x04 J6
U 1 1
P 10450 3250
F 0 "J6" H 10530 3196 50  0000 L CNN
F 1 "Screw_Terminal_01x04" H 10530 3151 50  0001 L CNN
F 2 "" H 10450 3250 50  0001 C CNN
F 3 "~" H 10450 3250 50  0001 C CNN
	1    10450 3250
	1    0    0    -1  
$EndComp
$Comp
L power:Earth #PWR077
U 1 1
P 10150 3450
F 0 "#PWR077" H 10150 3200 50  0001 C CNN
F 1 "Earth" H 10150 3300 50  0001 C CNN
F 2 "" H 10150 3450 50  0001 C CNN
F 3 "~" H 10150 3450 50  0001 C CNN
	1    10150 3450
	1    0    0    -1  
$EndComp
Wire Wire Line
	10150 3450 10250 3450
Wire Wire Line
	10250 3250 9850 3250
Wire Wire Line
	10250 3350 9850 3350
Text Label 9900 3250 0    50   ~ 0
PB_B
Text Label 9900 3350 0    50   ~ 0
PB_A
$Comp
L power:VBUS #PWR074
U 1 1
P 9600 3000
F 0 "#PWR074" H 9600 2850 50  0001 C CNN
F 1 "VBUS" H 9615 3173 50  0000 C CNN
F 2 "" H 9600 3000 50  0001 C CNN
F 3 "" H 9600 3000 50  0001 C CNN
	1    9600 3000
	1    0    0    -1  
$EndComp
$Comp
L Device:R R48
U 1 1
P 10000 3000
F 0 "R48" V 10207 3000 50  0000 C CNN
F 1 "330R" V 10116 3000 50  0000 C CNN
F 2 "" V 9930 3000 50  0001 C CNN
F 3 "~" H 10000 3000 50  0001 C CNN
	1    10000 3000
	0    -1   -1   0   
$EndComp
Wire Wire Line
	9600 3000 9850 3000
Wire Wire Line
	10150 3000 10250 3000
Wire Wire Line
	10250 3000 10250 3150
Text Notes 9450 3700 0    50   ~ 0
Screw terminal RS485 connection
Wire Notes Line
	9450 2750 9450 3700
Wire Notes Line
	10750 2750 10750 3700
Wire Notes Line
	9450 3700 10750 3700
Wire Notes Line
	9450 2750 10750 2750
$EndSCHEMATC
